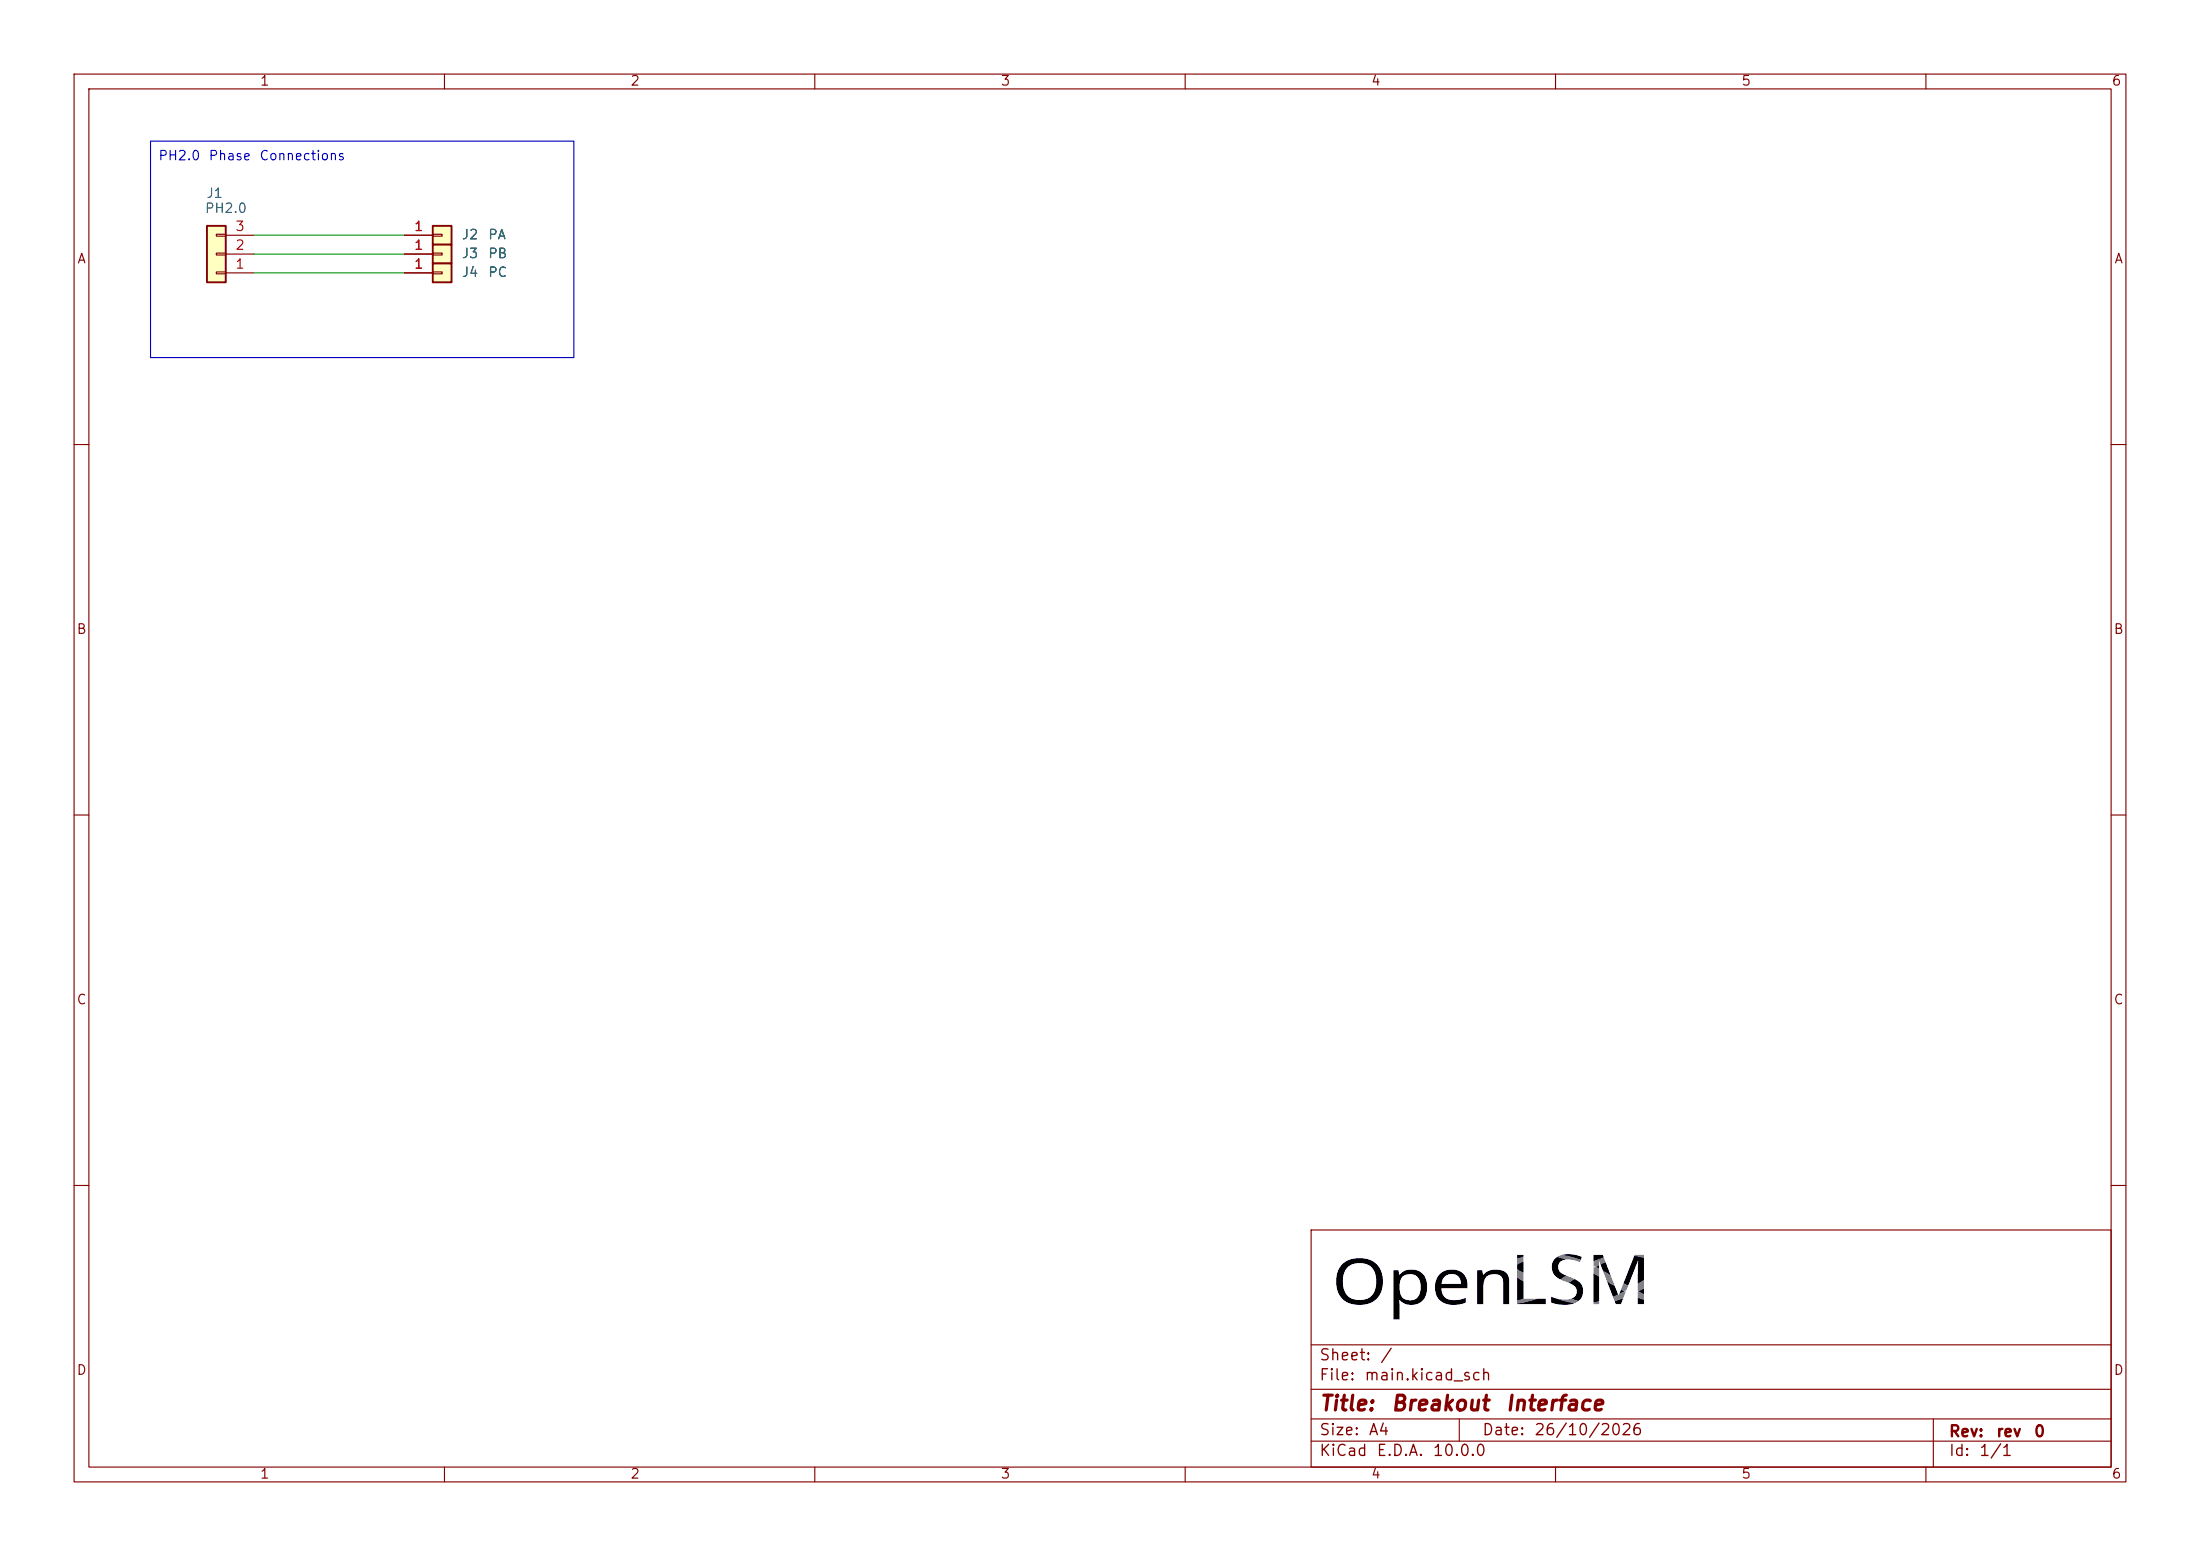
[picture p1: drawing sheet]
(kicad_sch
 (version 20260306)
 (generator "eeschema")
 (generator_version "10.0")
 (paper "A4")
 (title_block
  (title "Breakout Interface")
  (date "26/10/2026")
  (rev "rev 0"))
 (lib_symbols
  (symbol "Connector_Generic:Conn_01x01"
   (pin_names
    (offset 1.016) (hide yes)) (exclude_from_sim no) (in_bom yes) (on_board yes)
   (in_pos_files yes)
   (duplicate_pin_numbers_are_jumpers no)
   (property "Reference" "J" (at 0 2.54 0) (show_name no) (do_not_autoplace no) (effects (font (size 1.27 1.27))))
   (property "Value" "Conn_01x01" (at 0 -2.54 0) (show_name no) (do_not_autoplace no) (effects (font (size 1.27 1.27))))
   (property "Footprint" "" (at 0 0 0) (show_name no) (do_not_autoplace no) (hide yes) (effects (font (size 1.27 1.27))))
   (property "Datasheet" "" (at 0 0 0) (show_name no) (do_not_autoplace no) (hide yes) (effects (font (size 1.27 1.27))))
   (property "Description" "Generic connector, single row, 01x01, script generated (kicad-library-utils/schlib/autogen/connector/)" (at 0 0 0) (show_name no) (do_not_autoplace no) (hide yes) (effects (font (size 1.27 1.27))))
   (symbol "Conn_01x01_1_1"
    (rectangle (start -1.27 1.27) (end 1.27 -1.27) (stroke (width 0.254) (type default)) (fill (type background)))
    (rectangle (start -1.27 0.127) (end 0 -0.127) (stroke (width 0.1524) (type default)) (fill (type none)))
    (pin passive line (at -5.08 0 0) (length 3.81) (name "Pin_1" (effects (font (size 1.27 1.27)))) (number "1" (effects (font (size 1.27 1.27))))))
   (embedded_fonts no))
  (symbol "Connector_Generic:Conn_01x03"
   (pin_names
    (offset 1.016) (hide yes)) (exclude_from_sim no) (in_bom yes) (on_board yes)
   (in_pos_files yes)
   (duplicate_pin_numbers_are_jumpers no)
   (property "Reference" "J" (at 0 5.08 0) (show_name no) (do_not_autoplace no) (effects (font (size 1.27 1.27))))
   (property "Value" "Conn_01x03" (at 0 -5.08 0) (show_name no) (do_not_autoplace no) (effects (font (size 1.27 1.27))))
   (property "Footprint" "" (at 0 0 0) (show_name no) (do_not_autoplace no) (hide yes) (effects (font (size 1.27 1.27))))
   (property "Datasheet" "" (at 0 0 0) (show_name no) (do_not_autoplace no) (hide yes) (effects (font (size 1.27 1.27))))
   (property "Description" "Generic connector, single row, 01x03, script generated (kicad-library-utils/schlib/autogen/connector/)" (at 0 0 0) (show_name no) (do_not_autoplace no) (hide yes) (effects (font (size 1.27 1.27))))
   (symbol "Conn_01x03_1_1"
    (rectangle (start -1.27 3.81) (end 1.27 -3.81) (stroke (width 0.254) (type default)) (fill (type background)))
    (rectangle (start -1.27 2.667) (end 0 2.413) (stroke (width 0.1524) (type default)) (fill (type none)))
    (rectangle (start -1.27 0.127) (end 0 -0.127) (stroke (width 0.1524) (type default)) (fill (type none)))
    (rectangle (start -1.27 -2.413) (end 0 -2.667) (stroke (width 0.1524) (type default)) (fill (type none)))
    (pin passive line (at -5.08 2.54 0) (length 3.81) (name "Pin_1" (effects (font (size 1.27 1.27)))) (number "1" (effects (font (size 1.27 1.27)))))
    (pin passive line (at -5.08 0 0) (length 3.81) (name "Pin_2" (effects (font (size 1.27 1.27)))) (number "2" (effects (font (size 1.27 1.27)))))
    (pin passive line (at -5.08 -2.54 0) (length 3.81) (name "Pin_3" (effects (font (size 1.27 1.27)))) (number "3" (effects (font (size 1.27 1.27))))))
   (embedded_fonts no)))
 (text "PH2.0 Phase Connections\n"
  (exclude_from_sim no)
  (at 33.782 21.336 0)
  (effects (font (size 1.27 1.27))))
 (wire
  (pts (xy 34.29 34.29) (xy 54.61 34.29))
  (stroke (width 0) (type default)))
 (polyline
  (pts (xy 20.32 19.05) (xy 20.32 48.26))
  (stroke (width 0) (type default)))
 (wire
  (pts (xy 34.29 36.83) (xy 54.61 36.83))
  (stroke (width 0) (type default)))
 (wire
  (pts (xy 34.29 31.75) (xy 54.61 31.75))
  (stroke (width 0) (type default)))
 (polyline
  (pts (xy 20.32 19.05) (xy 77.47 19.05))
  (stroke (width 0) (type default)))
 (polyline
  (pts (xy 77.47 48.26) (xy 20.32 48.26))
  (stroke (width 0) (type default)))
 (polyline
  (pts (xy 77.47 19.05) (xy 77.47 48.26))
  (stroke (width 0) (type default)))
 (image
  (at 204.47 172.72)
  (scale 0.270127)
  (data))
 (symbol
  (lib_id "Connector_Generic:Conn_01x03")
  (at 29.21 34.29 180)
  (unit 1)
  (body_style 1)
  (exclude_from_sim no)
  (in_bom yes)
  (on_board yes)
  (in_pos_files yes)
  (dnp no)
  (property "Reference" "J1" (at 28.956 26.162 0) (show_name no) (do_not_autoplace no) (effects (font (size 1.27 1.27))))
  (property "Value" "PH2.0" (at 30.48 28.194 0) (show_name no) (do_not_autoplace no) (effects (font (size 1.27 1.27))))
  (property "Footprint" "Connector_JST:JST_PH_S3B-PH-K_1x03_P2.00mm_Horizontal" (at 29.21 34.29 0) (hide yes) (show_name no) (do_not_autoplace no) (effects (font (size 1.27 1.27))))
  (property "Datasheet" "" (at 29.21 34.29 0) (hide yes) (show_name no) (do_not_autoplace no) (effects (font (size 1.27 1.27))))
  (property "Description" "Generic connector, single row, 01x03, script generated (kicad-library-utils/schlib/autogen/connector/)" (at 29.21 34.29 0) (hide yes) (show_name no) (do_not_autoplace no) (effects (font (size 1.27 1.27))))
  (pin "1")
  (pin "3")
  (pin "2"))
 (symbol
  (lib_id "Connector_Generic:Conn_01x01")
  (at 59.69 34.29 0)
  (unit 1)
  (body_style 1)
  (exclude_from_sim no)
  (in_bom yes)
  (on_board yes)
  (in_pos_files yes)
  (dnp no)
  (property "Reference" "J3" (at 62.23 34.29 0) (show_name no) (do_not_autoplace no) (effects (font (size 1.27 1.27)) (justify left)))
  (property "Value" "PB" (at 65.786 34.29 0) (show_name no) (do_not_autoplace no) (effects (font (size 1.27 1.27)) (justify left)))
  (property "Footprint" "Connector_Wire:SolderWire-0.5sqmm_1x01_D0.9mm_OD2.1mm_Relief" (at 59.69 34.29 0) (hide yes) (show_name no) (do_not_autoplace no) (effects (font (size 1.27 1.27))))
  (property "Datasheet" "" (at 59.69 34.29 0) (hide yes) (show_name no) (do_not_autoplace no) (effects (font (size 1.27 1.27))))
  (property "Description" "Generic connector, single row, 01x01, script generated (kicad-library-utils/schlib/autogen/connector/)" (at 59.69 34.29 0) (hide yes) (show_name no) (do_not_autoplace no) (effects (font (size 1.27 1.27))))
  (pin "1"))
 (symbol
  (lib_id "Connector_Generic:Conn_01x01")
  (at 59.69 31.75 0)
  (unit 1)
  (body_style 1)
  (exclude_from_sim no)
  (in_bom yes)
  (on_board yes)
  (in_pos_files yes)
  (dnp no)
  (property "Reference" "J2" (at 62.23 31.75 0) (show_name no) (do_not_autoplace no) (effects (font (size 1.27 1.27)) (justify left)))
  (property "Value" "PA" (at 65.786 31.75 0) (show_name no) (do_not_autoplace no) (effects (font (size 1.27 1.27)) (justify left)))
  (property "Footprint" "Connector_Wire:SolderWire-0.5sqmm_1x01_D0.9mm_OD2.1mm_Relief" (at 59.69 31.75 0) (hide yes) (show_name no) (do_not_autoplace no) (effects (font (size 1.27 1.27))))
  (property "Datasheet" "" (at 59.69 31.75 0) (hide yes) (show_name no) (do_not_autoplace no) (effects (font (size 1.27 1.27))))
  (property "Description" "Generic connector, single row, 01x01, script generated (kicad-library-utils/schlib/autogen/connector/)" (at 59.69 31.75 0) (hide yes) (show_name no) (do_not_autoplace no) (effects (font (size 1.27 1.27))))
  (pin "1"))
 (symbol
  (lib_id "Connector_Generic:Conn_01x01")
  (at 59.69 36.83 0)
  (unit 1)
  (body_style 1)
  (exclude_from_sim no)
  (in_bom yes)
  (on_board yes)
  (in_pos_files yes)
  (dnp no)
  (property "Reference" "J4" (at 62.23 36.83 0) (show_name no) (do_not_autoplace no) (effects (font (size 1.27 1.27)) (justify left)))
  (property "Value" "PC" (at 65.786 36.83 0) (show_name no) (do_not_autoplace no) (effects (font (size 1.27 1.27)) (justify left)))
  (property "Footprint" "Connector_Wire:SolderWire-0.5sqmm_1x01_D0.9mm_OD2.1mm_Relief" (at 59.69 36.83 0) (hide yes) (show_name no) (do_not_autoplace no) (effects (font (size 1.27 1.27))))
  (property "Datasheet" "" (at 59.69 36.83 0) (hide yes) (show_name no) (do_not_autoplace no) (effects (font (size 1.27 1.27))))
  (property "Description" "Generic connector, single row, 01x01, script generated (kicad-library-utils/schlib/autogen/connector/)" (at 59.69 36.83 0) (hide yes) (show_name no) (do_not_autoplace no) (effects (font (size 1.27 1.27))))
  (pin "1"))
 (sheet_instances
  (path ""
   (page "1")))
 (embedded_fonts no))
